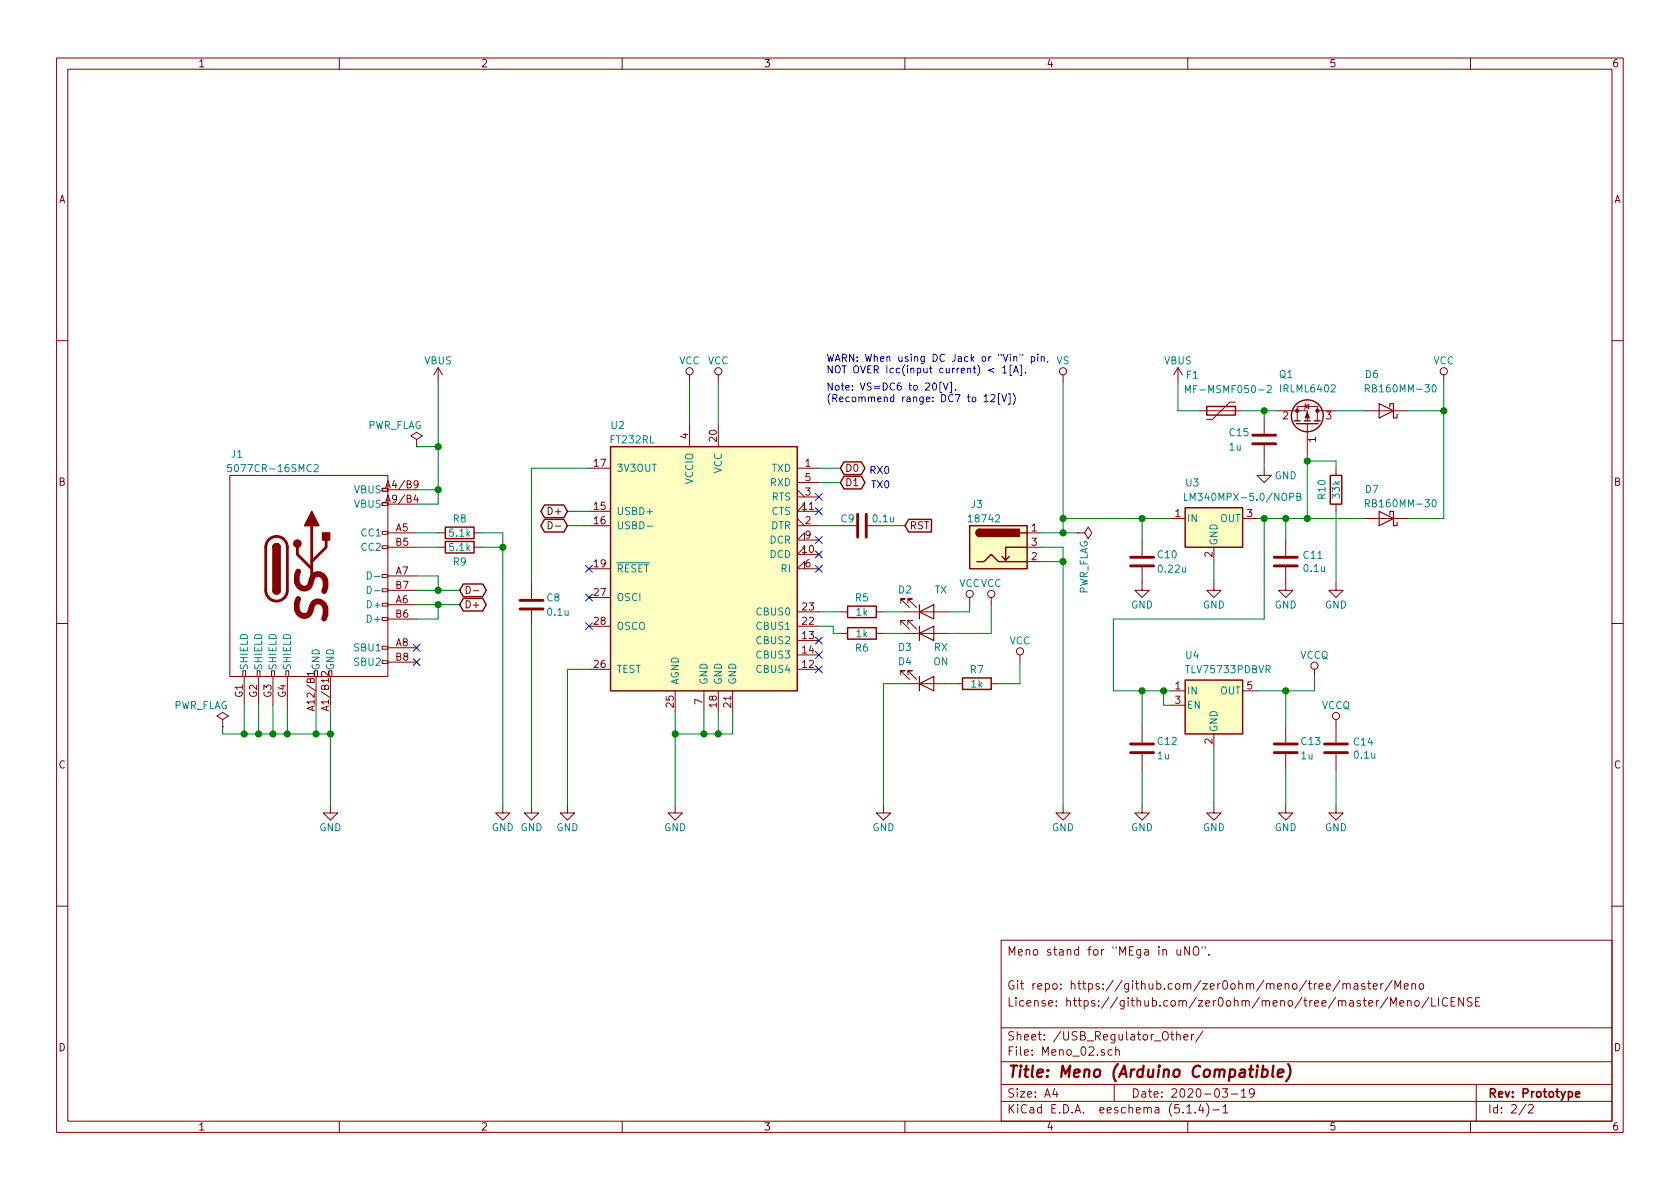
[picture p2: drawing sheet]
EESchema Schematic File Version 4
LIBS:Meno_01-cache
EELAYER 30 0
EELAYER END
$Descr A4 11693 8268
encoding utf-8
Sheet 2 2
Title "Meno (Arduino Compatible)"
Date "2020-03-19"
Rev "Prototype"
Comp ""
Comment1 "License: https://github.com/zer0ohm/meno/tree/master/Meno/LICENSE"
Comment2 "Git repo: https://github.com/zer0ohm/meno/tree/master/Meno"
Comment3 ""
Comment4 "Meno stand for \"MEga in uNO\"."
$EndDescr
Wire Wire Line
	5700 3350 5850 3350
Text GLabel 5850 3250 2    50   BiDi ~ 0
D0
Text GLabel 5850 3350 2    50   BiDi ~ 0
D1
$Comp
L power:GND #PWR?
U 1 1
P 4700 5600
AR Path="/5F8EB675" Ref="#PWR?"  Part="1" 
AR Path="/5F895677/5F8EB675" Ref="#PWR?"  Part="1" 
AR Path="/5E4DC0FD/5F8EB675" Ref="#PWR?"  Part="1" 
AR Path="/5E4DD525/5F8EB675" Ref="#PWR029"  Part="1" 
F 0 "#PWR029" H 4700 5350 50  0001 C CNN
F 1 "GND" H 4700 5450 50  0000 C CNN
F 2 "" H 4700 5600 50  0001 C CNN
F 3 "" H 4700 5600 50  0001 C CNN
	1    4700 5600
	1    0    0    -1  
$EndComp
Wire Wire Line
	4900 5100 4700 5100
Wire Wire Line
	5000 5100 4900 5100
Connection ~ 4900 5100
Wire Wire Line
	5100 5100 5000 5100
Connection ~ 5000 5100
Wire Wire Line
	4100 4650 3950 4650
$Comp
L power:GND #PWR?
U 1 1
P 3950 5600
AR Path="/5F8EB687" Ref="#PWR?"  Part="1" 
AR Path="/5F895677/5F8EB687" Ref="#PWR?"  Part="1" 
AR Path="/5E4DC0FD/5F8EB687" Ref="#PWR?"  Part="1" 
AR Path="/5E4DD525/5F8EB687" Ref="#PWR028"  Part="1" 
F 0 "#PWR028" H 3950 5350 50  0001 C CNN
F 1 "GND" H 3950 5450 50  0000 C CNN
F 2 "" H 3950 5600 50  0001 C CNN
F 3 "" H 3950 5600 50  0001 C CNN
	1    3950 5600
	1    0    0    -1  
$EndComp
NoConn ~ 4100 3950
Wire Wire Line
	5700 3650 5850 3650
Wire Wire Line
	6150 3650 6300 3650
Text GLabel 6300 3650 2    50   Input ~ 0
RST
NoConn ~ 5700 3950
NoConn ~ 5700 3750
NoConn ~ 5700 3850
NoConn ~ 5700 3550
NoConn ~ 5700 3450
NoConn ~ 4100 4350
NoConn ~ 4100 4150
$Comp
L power:GND #PWR?
U 1 1
P 3700 5600
AR Path="/5F8EB6A0" Ref="#PWR?"  Part="1" 
AR Path="/5F895677/5F8EB6A0" Ref="#PWR?"  Part="1" 
AR Path="/5E4DC0FD/5F8EB6A0" Ref="#PWR?"  Part="1" 
AR Path="/5E4DD525/5F8EB6A0" Ref="#PWR027"  Part="1" 
F 0 "#PWR027" H 3700 5350 50  0001 C CNN
F 1 "GND" H 3700 5450 50  0000 C CNN
F 2 "" H 3700 5600 50  0001 C CNN
F 3 "" H 3700 5600 50  0001 C CNN
	1    3700 5600
	1    0    0    -1  
$EndComp
$Comp
L Device:C C?
U 1 1
P 3700 4200
AR Path="/5F8EB6A6" Ref="C?"  Part="1" 
AR Path="/5F895677/5F8EB6A6" Ref="C?"  Part="1" 
AR Path="/5E4DC0FD/5F8EB6A6" Ref="C?"  Part="1" 
AR Path="/5E4DD525/5F8EB6A6" Ref="C8"  Part="1" 
F 0 "C8" H 3800 4250 50  0000 L CNN
F 1 "0.1u" H 3800 4150 50  0000 L CNN
F 2 "Capacitor_SMD:C_0805_2012Metric_Pad1.15x1.40mm_HandSolder" H 3738 4050 50  0001 C CNN
F 3 "http://akizukidenshi.com/download/ds/murata/grm219f11h104za01.pdf" H 3700 4200 50  0001 C CNN
	1    3700 4200
	1    0    0    -1  
$EndComp
Wire Wire Line
	3700 4050 3700 3250
$Comp
L power:GND #PWR?
U 1 1
P 2300 5600
AR Path="/5F8EB6AD" Ref="#PWR?"  Part="1" 
AR Path="/5F895677/5F8EB6AD" Ref="#PWR?"  Part="1" 
AR Path="/5E4DC0FD/5F8EB6AD" Ref="#PWR?"  Part="1" 
AR Path="/5E4DD525/5F8EB6AD" Ref="#PWR024"  Part="1" 
F 0 "#PWR024" H 2300 5350 50  0001 C CNN
F 1 "GND" H 2300 5450 50  0000 C CNN
F 2 "" H 2300 5600 50  0001 C CNN
F 3 "" H 2300 5600 50  0001 C CNN
	1    2300 5600
	1    0    0    -1  
$EndComp
$Comp
L power:GND #PWR?
U 1 1
P 8450 4050
AR Path="/5F8EB6D4" Ref="#PWR?"  Part="1" 
AR Path="/5F895677/5F8EB6D4" Ref="#PWR?"  Part="1" 
AR Path="/5E4DC0FD/5F8EB6D4" Ref="#PWR?"  Part="1" 
AR Path="/5E4DD525/5F8EB6D4" Ref="#PWR041"  Part="1" 
F 0 "#PWR041" H 8450 3800 50  0001 C CNN
F 1 "GND" H 8450 3900 50  0000 C CNN
F 2 "" H 8450 4050 50  0001 C CNN
F 3 "" H 8450 4050 50  0001 C CNN
	1    8450 4050
	1    0    0    -1  
$EndComp
$Comp
L power:VCC #PWR?
U 1 1
P 10050 2650
AR Path="/5F8EB6DA" Ref="#PWR?"  Part="1" 
AR Path="/5F895677/5F8EB6DA" Ref="#PWR?"  Part="1" 
AR Path="/5E4DC0FD/5F8EB6DA" Ref="#PWR?"  Part="1" 
AR Path="/5E4DD525/5F8EB6DA" Ref="#PWR050"  Part="1" 
F 0 "#PWR050" H 10050 2500 50  0001 C CNN
F 1 "VCC" H 10050 2800 50  0000 C CNN
F 2 "" H 10050 2650 50  0001 C CNN
F 3 "" H 10050 2650 50  0001 C CNN
	1    10050 2650
	1    0    0    -1  
$EndComp
Text Notes 6200 3300 2    50   ~ 0
RX0
Text Notes 6200 3400 2    50   ~ 0
TX0
$Comp
L Device:R R?
U 1 1
P 6000 4250
AR Path="/5F8EB6E4" Ref="R?"  Part="1" 
AR Path="/5F895677/5F8EB6E4" Ref="R?"  Part="1" 
AR Path="/5E4DC0FD/5F8EB6E4" Ref="R?"  Part="1" 
AR Path="/5E4DD525/5F8EB6E4" Ref="R5"  Part="1" 
F 0 "R5" V 5900 4250 50  0000 C CNN
F 1 "1k" V 6000 4250 50  0000 C CNN
F 2 "Resistor_SMD:R_0805_2012Metric_Pad1.15x1.40mm_HandSolder" V 5930 4250 50  0001 C CNN
F 3 "https://www.koaglobal.com/-/media/Files/KOA_Global/product/commonpdf/rk73b.pdf" H 6000 4250 50  0001 C CNN
	1    6000 4250
	0    1    1    0   
$EndComp
$Comp
L Device:R R?
U 1 1
P 6000 4400
AR Path="/5F8EB6EA" Ref="R?"  Part="1" 
AR Path="/5F895677/5F8EB6EA" Ref="R?"  Part="1" 
AR Path="/5E4DC0FD/5F8EB6EA" Ref="R?"  Part="1" 
AR Path="/5E4DD525/5F8EB6EA" Ref="R6"  Part="1" 
F 0 "R6" V 6100 4400 50  0000 C CNN
F 1 "1k" V 6000 4400 50  0000 C CNN
F 2 "Resistor_SMD:R_0805_2012Metric_Pad1.15x1.40mm_HandSolder" V 5930 4400 50  0001 C CNN
F 3 "https://www.koaglobal.com/-/media/Files/KOA_Global/product/commonpdf/rk73b.pdf" H 6000 4400 50  0001 C CNN
	1    6000 4400
	0    1    1    0   
$EndComp
Wire Wire Line
	5850 4250 5700 4250
Wire Wire Line
	5700 4350 5800 4350
NoConn ~ 5700 4450
NoConn ~ 5700 4550
NoConn ~ 5700 4650
Wire Wire Line
	6150 4250 6300 4250
$Comp
L power:VCC #PWR?
U 1 1
P 4800 2650
AR Path="/5F8EB712" Ref="#PWR?"  Part="1" 
AR Path="/5F895677/5F8EB712" Ref="#PWR?"  Part="1" 
AR Path="/5E4DC0FD/5F8EB712" Ref="#PWR?"  Part="1" 
AR Path="/5E4DD525/5F8EB712" Ref="#PWR030"  Part="1" 
F 0 "#PWR030" H 4800 2500 50  0001 C CNN
F 1 "VCC" H 4800 2800 50  0000 C CNN
F 2 "" H 4800 2650 50  0001 C CNN
F 3 "" H 4800 2650 50  0001 C CNN
	1    4800 2650
	1    0    0    -1  
$EndComp
$Comp
L power:VCC #PWR?
U 1 1
P 5000 2650
AR Path="/5F8EB718" Ref="#PWR?"  Part="1" 
AR Path="/5F895677/5F8EB718" Ref="#PWR?"  Part="1" 
AR Path="/5E4DC0FD/5F8EB718" Ref="#PWR?"  Part="1" 
AR Path="/5E4DD525/5F8EB718" Ref="#PWR031"  Part="1" 
F 0 "#PWR031" H 5000 2500 50  0001 C CNN
F 1 "VCC" H 5000 2800 50  0000 C CNN
F 2 "" H 5000 2650 50  0001 C CNN
F 3 "" H 5000 2650 50  0001 C CNN
	1    5000 2650
	1    0    0    -1  
$EndComp
Wire Wire Line
	5850 3250 5700 3250
$Comp
L Device:C C?
U 1 1
P 8950 3900
AR Path="/5F8EB725" Ref="C?"  Part="1" 
AR Path="/5F895677/5F8EB725" Ref="C?"  Part="1" 
AR Path="/5E4DC0FD/5F8EB725" Ref="C?"  Part="1" 
AR Path="/5E4DD525/5F8EB725" Ref="C11"  Part="1" 
F 0 "C11" H 9065 3946 50  0000 L CNN
F 1 "0.1u" H 9065 3855 50  0000 L CNN
F 2 "Capacitor_SMD:C_0805_2012Metric_Pad1.15x1.40mm_HandSolder" H 8988 3750 50  0001 C CNN
F 3 "http://akizukidenshi.com/download/ds/murata/grm219f11h104za01.pdf" H 8950 3900 50  0001 C CNN
	1    8950 3900
	1    0    0    -1  
$EndComp
$Comp
L power:GND #PWR?
U 1 1
P 8950 4050
AR Path="/5F8EB72B" Ref="#PWR?"  Part="1" 
AR Path="/5F895677/5F8EB72B" Ref="#PWR?"  Part="1" 
AR Path="/5E4DC0FD/5F8EB72B" Ref="#PWR?"  Part="1" 
AR Path="/5E4DD525/5F8EB72B" Ref="#PWR044"  Part="1" 
F 0 "#PWR044" H 8950 3800 50  0001 C CNN
F 1 "GND" H 8950 3900 50  0000 C CNN
F 2 "" H 8950 4050 50  0001 C CNN
F 3 "" H 8950 4050 50  0001 C CNN
	1    8950 4050
	1    0    0    -1  
$EndComp
$Comp
L Device:C C?
U 1 1
P 7950 3900
AR Path="/5F8EB731" Ref="C?"  Part="1" 
AR Path="/5F895677/5F8EB731" Ref="C?"  Part="1" 
AR Path="/5E4DC0FD/5F8EB731" Ref="C?"  Part="1" 
AR Path="/5E4DD525/5F8EB731" Ref="C10"  Part="1" 
F 0 "C10" H 8050 3950 50  0000 L CNN
F 1 "0.22u" H 8050 3850 50  0000 L CNN
F 2 "Capacitor_SMD:C_0805_2012Metric_Pad1.15x1.40mm_HandSolder" H 7988 3750 50  0001 C CNN
F 3 "https://psearch.jp.murata.com/capacitor/product/GCM21BR71H224KA37%23.html" H 7950 3900 50  0001 C CNN
	1    7950 3900
	1    0    0    -1  
$EndComp
$Comp
L power:GND #PWR?
U 1 1
P 7950 4050
AR Path="/5F8EB737" Ref="#PWR?"  Part="1" 
AR Path="/5F895677/5F8EB737" Ref="#PWR?"  Part="1" 
AR Path="/5E4DC0FD/5F8EB737" Ref="#PWR?"  Part="1" 
AR Path="/5E4DD525/5F8EB737" Ref="#PWR038"  Part="1" 
F 0 "#PWR038" H 7950 3800 50  0001 C CNN
F 1 "GND" H 7950 3900 50  0000 C CNN
F 2 "" H 7950 4050 50  0001 C CNN
F 3 "" H 7950 4050 50  0001 C CNN
	1    7950 4050
	1    0    0    -1  
$EndComp
$Comp
L power:GND #PWR?
U 1 1
P 8450 5600
AR Path="/5F8EB744" Ref="#PWR?"  Part="1" 
AR Path="/5F895677/5F8EB744" Ref="#PWR?"  Part="1" 
AR Path="/5E4DC0FD/5F8EB744" Ref="#PWR?"  Part="1" 
AR Path="/5E4DD525/5F8EB744" Ref="#PWR042"  Part="1" 
F 0 "#PWR042" H 8450 5350 50  0001 C CNN
F 1 "GND" H 8450 5450 50  0000 C CNN
F 2 "" H 8450 5600 50  0001 C CNN
F 3 "" H 8450 5600 50  0001 C CNN
	1    8450 5600
	1    0    0    -1  
$EndComp
$Comp
L power:VCCQ #PWR?
U 1 1
P 9150 4700
AR Path="/5F8EB74A" Ref="#PWR?"  Part="1" 
AR Path="/5F895677/5F8EB74A" Ref="#PWR?"  Part="1" 
AR Path="/5E4DC0FD/5F8EB74A" Ref="#PWR?"  Part="1" 
AR Path="/5E4DD525/5F8EB74A" Ref="#PWR046"  Part="1" 
F 0 "#PWR046" H 9150 4550 50  0001 C CNN
F 1 "VCCQ" H 9150 4850 50  0000 C CNN
F 2 "" H 9150 4700 50  0001 C CNN
F 3 "" H 9150 4700 50  0001 C CNN
	1    9150 4700
	1    0    0    -1  
$EndComp
$Comp
L power:VCCQ #PWR?
U 1 1
P 9300 5050
AR Path="/5F8EB750" Ref="#PWR?"  Part="1" 
AR Path="/5F895677/5F8EB750" Ref="#PWR?"  Part="1" 
AR Path="/5E4DC0FD/5F8EB750" Ref="#PWR?"  Part="1" 
AR Path="/5E4DD525/5F8EB750" Ref="#PWR048"  Part="1" 
F 0 "#PWR048" H 9300 4900 50  0001 C CNN
F 1 "VCCQ" H 9300 5200 50  0000 C CNN
F 2 "" H 9300 5050 50  0001 C CNN
F 3 "" H 9300 5050 50  0001 C CNN
	1    9300 5050
	1    0    0    -1  
$EndComp
$Comp
L Device:C C?
U 1 1
P 9300 5200
AR Path="/5F8EB756" Ref="C?"  Part="1" 
AR Path="/5F895677/5F8EB756" Ref="C?"  Part="1" 
AR Path="/5E4DC0FD/5F8EB756" Ref="C?"  Part="1" 
AR Path="/5E4DD525/5F8EB756" Ref="C14"  Part="1" 
F 0 "C14" H 9415 5246 50  0000 L CNN
F 1 "0.1u" H 9415 5155 50  0000 L CNN
F 2 "Capacitor_SMD:C_0805_2012Metric_Pad1.15x1.40mm_HandSolder" H 9338 5050 50  0001 C CNN
F 3 "http://akizukidenshi.com/download/ds/murata/grm219f11h104za01.pdf" H 9300 5200 50  0001 C CNN
	1    9300 5200
	1    0    0    -1  
$EndComp
$Comp
L power:GND #PWR?
U 1 1
P 9300 5600
AR Path="/5F8EB75C" Ref="#PWR?"  Part="1" 
AR Path="/5F895677/5F8EB75C" Ref="#PWR?"  Part="1" 
AR Path="/5E4DC0FD/5F8EB75C" Ref="#PWR?"  Part="1" 
AR Path="/5E4DD525/5F8EB75C" Ref="#PWR049"  Part="1" 
F 0 "#PWR049" H 9300 5350 50  0001 C CNN
F 1 "GND" H 9300 5450 50  0000 C CNN
F 2 "" H 9300 5600 50  0001 C CNN
F 3 "" H 9300 5600 50  0001 C CNN
	1    9300 5600
	1    0    0    -1  
$EndComp
$Comp
L Regulator_Linear:LD39015M33R U?
U 1 1
P 8450 4900
AR Path="/5F8EB762" Ref="U?"  Part="1" 
AR Path="/5F895677/5F8EB762" Ref="U?"  Part="1" 
AR Path="/5E4DC0FD/5F8EB762" Ref="U?"  Part="1" 
AR Path="/5E4DD525/5F8EB762" Ref="U4"  Part="1" 
F 0 "U4" H 8300 5250 50  0000 C CNN
F 1 "TLV75733PDBVR" H 8550 5150 50  0000 C CNN
F 2 "Package_TO_SOT_SMD:SOT-23-5_HandSoldering" H 8750 5400 50  0001 C CNN
F 3 "https://www.ti.com/lit/ds/symlink/tlv757p.pdf" H 8750 5400 50  0001 C CNN
	1    8450 4900
	1    0    0    -1  
$EndComp
$Comp
L Device:C C?
U 1 1
P 8950 5200
AR Path="/5F8EB768" Ref="C?"  Part="1" 
AR Path="/5F895677/5F8EB768" Ref="C?"  Part="1" 
AR Path="/5E4DC0FD/5F8EB768" Ref="C?"  Part="1" 
AR Path="/5E4DD525/5F8EB768" Ref="C13"  Part="1" 
F 0 "C13" H 9050 5250 50  0000 L CNN
F 1 "1u" H 9050 5150 50  0000 L CNN
F 2 "Capacitor_SMD:C_0805_2012Metric_Pad1.15x1.40mm_HandSolder" H 8988 5050 50  0001 C CNN
F 3 "https://psearch.jp.murata.com/capacitor/product/GRM21BC72A105KE01%23.html" H 8950 5200 50  0001 C CNN
	1    8950 5200
	1    0    0    -1  
$EndComp
$Comp
L power:GND #PWR?
U 1 1
P 8950 5600
AR Path="/5F8EB76E" Ref="#PWR?"  Part="1" 
AR Path="/5F895677/5F8EB76E" Ref="#PWR?"  Part="1" 
AR Path="/5E4DC0FD/5F8EB76E" Ref="#PWR?"  Part="1" 
AR Path="/5E4DD525/5F8EB76E" Ref="#PWR045"  Part="1" 
F 0 "#PWR045" H 8950 5350 50  0001 C CNN
F 1 "GND" H 8950 5450 50  0000 C CNN
F 2 "" H 8950 5600 50  0001 C CNN
F 3 "" H 8950 5600 50  0001 C CNN
	1    8950 5600
	1    0    0    -1  
$EndComp
Wire Wire Line
	8450 3900 8450 4050
Wire Wire Line
	7950 3600 7950 3750
$Comp
L Regulator_Linear:L7805 U?
U 1 1
P 8450 3600
AR Path="/5F8EB77B" Ref="U?"  Part="1" 
AR Path="/5F895677/5F8EB77B" Ref="U?"  Part="1" 
AR Path="/5E4DC0FD/5F8EB77B" Ref="U?"  Part="1" 
AR Path="/5E4DD525/5F8EB77B" Ref="U3"  Part="1" 
F 0 "U3" H 8300 3850 50  0000 C CNN
F 1 "LM340MPX-5.0/NOPB" H 8650 3750 50  0000 C CNN
F 2 "Package_TO_SOT_SMD:SOT-223-3_TabPin2" H 8750 4100 50  0001 C CNN
F 3 "https://www.ti.com/lit/ds/symlink/lm340.pdf" H 8750 4100 50  0001 C CNN
	1    8450 3600
	1    0    0    -1  
$EndComp
Wire Wire Line
	7750 4800 7950 4800
$Comp
L Device:C C?
U 1 1
P 7950 5200
AR Path="/5F8EB789" Ref="C?"  Part="1" 
AR Path="/5F895677/5F8EB789" Ref="C?"  Part="1" 
AR Path="/5E4DC0FD/5F8EB789" Ref="C?"  Part="1" 
AR Path="/5E4DD525/5F8EB789" Ref="C12"  Part="1" 
F 0 "C12" H 8050 5250 50  0000 L CNN
F 1 "1u" H 8050 5150 50  0000 L CNN
F 2 "Capacitor_SMD:C_0805_2012Metric_Pad1.15x1.40mm_HandSolder" H 7988 5050 50  0001 C CNN
F 3 "https://psearch.jp.murata.com/capacitor/product/GRM21BC72A105KE01%23.html" H 7950 5200 50  0001 C CNN
	1    7950 5200
	1    0    0    -1  
$EndComp
$Comp
L power:GND #PWR?
U 1 1
P 7950 5600
AR Path="/5F8EB791" Ref="#PWR?"  Part="1" 
AR Path="/5F895677/5F8EB791" Ref="#PWR?"  Part="1" 
AR Path="/5E4DC0FD/5F8EB791" Ref="#PWR?"  Part="1" 
AR Path="/5E4DD525/5F8EB791" Ref="#PWR039"  Part="1" 
F 0 "#PWR039" H 7950 5350 50  0001 C CNN
F 1 "GND" H 7950 5450 50  0000 C CNN
F 2 "" H 7950 5600 50  0001 C CNN
F 3 "" H 7950 5600 50  0001 C CNN
	1    7950 5600
	1    0    0    -1  
$EndComp
Wire Wire Line
	7950 4800 7950 5050
Wire Wire Line
	7750 4300 7750 4800
Wire Wire Line
	9150 4700 9150 4800
Wire Wire Line
	8950 4800 8950 5050
Wire Wire Line
	8150 4900 8100 4900
$Comp
L Device:D_Schottky D?
U 1 1
P 9650 2850
AR Path="/5F8EB7A2" Ref="D?"  Part="1" 
AR Path="/5F895677/5F8EB7A2" Ref="D?"  Part="1" 
AR Path="/5E4DC0FD/5F8EB7A2" Ref="D?"  Part="1" 
AR Path="/5E4DD525/5F8EB7A2" Ref="D6"  Part="1" 
F 0 "D6" H 9750 2600 50  0000 C CNN
F 1 "RB160MM-30" H 9550 2700 50  0000 C CNN
F 2 "SOD123(F)-HandSolder:D_SOD-123" H 9650 2850 50  0001 C CNN
F 3 "https://fscdn.rohm.com/jp/products/databook/datasheet/discrete/diode/schottky_barrier/rb160mm-30tr-j.pdf" H 9650 2850 50  0001 C CNN
	1    9650 2850
	-1   0    0    1   
$EndComp
Wire Wire Line
	6300 4400 6150 4400
Wire Wire Line
	5800 4350 5800 4400
Wire Wire Line
	5800 4400 5850 4400
$Comp
L Interface_USB:FT232RL U?
U 1 1
P 4900 3950
AR Path="/5F8EB7E3" Ref="U?"  Part="1" 
AR Path="/5F895677/5F8EB7E3" Ref="U?"  Part="1" 
AR Path="/5E4DC0FD/5F8EB7E3" Ref="U?"  Part="1" 
AR Path="/5E4DD525/5F8EB7E3" Ref="U2"  Part="1" 
F 0 "U2" H 4300 4950 50  0000 C CNN
F 1 "FT232RL" H 4400 4850 50  0000 C CNN
F 2 "Package_SO:SSOP-28_5.3x10.2mm_P0.65mm" H 4900 3950 50  0001 C CNN
F 3 "http://www.ftdichip.com/Products/ICs/FT232RL.htm" H 4900 3950 50  0001 C CNN
	1    4900 3950
	1    0    0    -1  
$EndComp
NoConn ~ 2900 4600
NoConn ~ 2900 4500
Wire Wire Line
	3050 3800 2900 3800
Wire Wire Line
	3050 3700 2900 3700
$Comp
L Device:R R?
U 1 1
P 3200 3800
AR Path="/5F8EB80D" Ref="R?"  Part="1" 
AR Path="/5F895677/5F8EB80D" Ref="R?"  Part="1" 
AR Path="/5E4DC0FD/5F8EB80D" Ref="R?"  Part="1" 
AR Path="/5E4DD525/5F8EB80D" Ref="R9"  Part="1" 
F 0 "R9" V 3300 3800 50  0000 C CNN
F 1 "5.1k" V 3200 3800 50  0000 C CNN
F 2 "Resistor_SMD:R_0805_2012Metric_Pad1.15x1.40mm_HandSolder" V 3130 3800 50  0001 C CNN
F 3 "https://www.koaglobal.com/-/media/Files/KOA_Global/product/commonpdf/rk73b.pdf" H 3200 3800 50  0001 C CNN
	1    3200 3800
	0    1    1    0   
$EndComp
$Comp
L Device:R R?
U 1 1
P 3200 3700
AR Path="/5F8EB813" Ref="R?"  Part="1" 
AR Path="/5F895677/5F8EB813" Ref="R?"  Part="1" 
AR Path="/5E4DC0FD/5F8EB813" Ref="R?"  Part="1" 
AR Path="/5E4DD525/5F8EB813" Ref="R8"  Part="1" 
F 0 "R8" V 3100 3700 50  0000 C CNN
F 1 "5.1k" V 3200 3700 50  0000 C CNN
F 2 "Resistor_SMD:R_0805_2012Metric_Pad1.15x1.40mm_HandSolder" V 3130 3700 50  0001 C CNN
F 3 "https://www.koaglobal.com/-/media/Files/KOA_Global/product/commonpdf/rk73b.pdf" H 3200 3700 50  0001 C CNN
	1    3200 3700
	0    1    1    0   
$EndComp
Wire Wire Line
	2900 4200 3050 4200
Wire Wire Line
	3050 4300 3050 4200
Wire Wire Line
	2900 4300 3050 4300
Connection ~ 3050 4100
Wire Wire Line
	2900 4100 3050 4100
Wire Wire Line
	3050 4000 3050 4100
Wire Wire Line
	2900 4000 3050 4000
$Comp
L Device:Polyfuse F?
U 1 1
P 8500 2850
AR Path="/5F8EB83D" Ref="F?"  Part="1" 
AR Path="/5F895677/5F8EB83D" Ref="F?"  Part="1" 
AR Path="/5E4DC0FD/5F8EB83D" Ref="F?"  Part="1" 
AR Path="/5E4DD525/5F8EB83D" Ref="F1"  Part="1" 
F 0 "F1" V 8250 2650 50  0000 C CNN
F 1 "MF-MSMF050-2" V 8350 2900 50  0000 C CNN
F 2 "Fuse:Fuse_1812_4532Metric_Pad1.30x3.40mm_HandSolder" H 8550 2650 50  0001 L CNN
F 3 "https://www.bourns.com/docs/Product-Datasheets/mfmsmf.pdf" H 8500 2850 50  0001 C CNN
	1    8500 2850
	0    1    1    0   
$EndComp
$Comp
L power:PWR_FLAG #FLG?
U 1 1
P 7500 3700
AR Path="/5F8EB6C3" Ref="#FLG?"  Part="1" 
AR Path="/5F895677/5F8EB6C3" Ref="#FLG?"  Part="1" 
AR Path="/5E4DC0FD/5F8EB6C3" Ref="#FLG?"  Part="1" 
AR Path="/5E4DD525/5F8EB6C3" Ref="#FLG05"  Part="1" 
F 0 "#FLG05" H 7500 3775 50  0001 C CNN
F 1 "PWR_FLAG" H 7550 3750 50  0000 L CNN
F 2 "" H 7500 3700 50  0001 C CNN
F 3 "~" H 7500 3700 50  0001 C CNN
	1    7500 3700
	0    1    1    0   
$EndComp
$Comp
L power:GND #PWR?
U 1 1
P 7400 5600
AR Path="/5F8EB6CE" Ref="#PWR?"  Part="1" 
AR Path="/5F895677/5F8EB6CE" Ref="#PWR?"  Part="1" 
AR Path="/5E4DC0FD/5F8EB6CE" Ref="#PWR?"  Part="1" 
AR Path="/5E4DD525/5F8EB6CE" Ref="#PWR037"  Part="1" 
F 0 "#PWR037" H 7400 5350 50  0001 C CNN
F 1 "GND" H 7400 5450 50  0000 C CNN
F 2 "" H 7400 5600 50  0001 C CNN
F 3 "" H 7400 5600 50  0001 C CNN
	1    7400 5600
	1    0    0    -1  
$EndComp
Text GLabel 3950 3550 0    50   BiDi ~ 0
D+
Text GLabel 3950 3650 0    50   BiDi ~ 0
D-
Wire Wire Line
	3950 3550 4100 3550
Wire Wire Line
	3950 3650 4100 3650
Wire Wire Line
	3350 3700 3500 3700
Wire Wire Line
	3350 3800 3500 3800
$Comp
L Device:C C?
U 1 1
P 6000 3650
AR Path="/5F8EB690" Ref="C?"  Part="1" 
AR Path="/5F895677/5F8EB690" Ref="C?"  Part="1" 
AR Path="/5E4DC0FD/5F8EB690" Ref="C?"  Part="1" 
AR Path="/5E4DD525/5F8EB690" Ref="C9"  Part="1" 
F 0 "C9" V 5950 3550 50  0000 C CNN
F 1 "0.1u" V 5950 3800 50  0000 C CNN
F 2 "Capacitor_SMD:C_0805_2012Metric_Pad1.15x1.40mm_HandSolder" H 6038 3500 50  0001 C CNN
F 3 "http://akizukidenshi.com/download/ds/murata/grm219f11h104za01.pdf" H 6000 3650 50  0001 C CNN
	1    6000 3650
	0    1    1    0   
$EndComp
Connection ~ 3050 4200
Wire Wire Line
	3050 4200 3200 4200
Wire Wire Line
	3050 4100 3200 4100
Text GLabel 3200 4100 2    50   BiDi ~ 0
D-
Text GLabel 3200 4200 2    50   BiDi ~ 0
D+
Connection ~ 3500 3800
Wire Wire Line
	3500 3800 3500 3700
Wire Wire Line
	8750 3600 8800 3600
$Comp
L power:PWR_FLAG #FLG0102
U 1 1
P 1550 5050
F 0 "#FLG0102" H 1550 5125 50  0001 C CNN
F 1 "PWR_FLAG" H 1400 5200 50  0000 C CNN
F 2 "" H 1550 5050 50  0001 C CNN
F 3 "~" H 1550 5050 50  0001 C CNN
	1    1550 5050
	1    0    0    -1  
$EndComp
$Comp
L Device:Q_PMOS_GSD Q1
U 1 1
P 9100 2950
F 0 "Q1" V 9450 2750 50  0000 L CNN
F 1 "IRLML6402" V 9350 2750 50  0000 L CNN
F 2 "Package_TO_SOT_SMD:SOT-23_Handsoldering" H 9300 3050 50  0001 C CNN
F 3 "https://www.infineon.com/dgdl/irlml6402pbf.pdf?fileId=5546d462533600a401535668d5c2263c" H 9100 2950 50  0001 C CNN
	1    9100 2950
	0    1    -1   0   
$EndComp
$Comp
L power:VBUS #PWR0103
U 1 1
P 8200 2650
F 0 "#PWR0103" H 8200 2500 50  0001 C CNN
F 1 "VBUS" H 8200 2800 50  0000 C CNN
F 2 "" H 8200 2650 50  0001 C CNN
F 3 "" H 8200 2650 50  0001 C CNN
	1    8200 2650
	1    0    0    -1  
$EndComp
$Comp
L power:GND #PWR?
U 1 1
P 3500 5600
AR Path="/5E4F1A3E" Ref="#PWR?"  Part="1" 
AR Path="/5F895677/5E4F1A3E" Ref="#PWR?"  Part="1" 
AR Path="/5E4DC0FD/5E4F1A3E" Ref="#PWR?"  Part="1" 
AR Path="/5E4DD525/5E4F1A3E" Ref="#PWR026"  Part="1" 
F 0 "#PWR026" H 3500 5350 50  0001 C CNN
F 1 "GND" H 3500 5450 50  0000 C CNN
F 2 "" H 3500 5600 50  0001 C CNN
F 3 "" H 3500 5600 50  0001 C CNN
	1    3500 5600
	1    0    0    -1  
$EndComp
Wire Wire Line
	3700 3250 4100 3250
Wire Wire Line
	8800 3600 8800 4300
Wire Wire Line
	7750 4300 8800 4300
Connection ~ 8800 3600
Wire Wire Line
	8950 3750 8950 3600
$Comp
L Device:D_Schottky D?
U 1 1
P 9650 3600
AR Path="/5E59194F" Ref="D?"  Part="1" 
AR Path="/5F895677/5E59194F" Ref="D?"  Part="1" 
AR Path="/5E4DC0FD/5E59194F" Ref="D?"  Part="1" 
AR Path="/5E4DD525/5E59194F" Ref="D7"  Part="1" 
F 0 "D7" H 9750 3400 50  0000 C CNN
F 1 "RB160MM-30" H 9550 3500 50  0000 C CNN
F 2 "SOD123(F)-HandSolder:D_SOD-123" H 9650 3600 50  0001 C CNN
F 3 "https://fscdn.rohm.com/jp/products/databook/datasheet/discrete/diode/schottky_barrier/rb160mm-30tr-j.pdf" H 9650 3600 50  0001 C CNN
	1    9650 3600
	-1   0    0    1   
$EndComp
Text Notes 5750 2800 0    50   ~ 0
Note: VS=DC6 to 20[V].\n(Recommend range: DC7 to 12[V])
Wire Wire Line
	7400 3700 7500 3700
Connection ~ 9100 3600
$Comp
L power:GND #PWR0104
U 1 1
P 9300 4050
F 0 "#PWR0104" H 9300 3800 50  0001 C CNN
F 1 "GND" H 9300 3900 50  0000 C CNN
F 2 "" H 9300 4050 50  0001 C CNN
F 3 "" H 9300 4050 50  0001 C CNN
	1    9300 4050
	1    0    0    -1  
$EndComp
Wire Wire Line
	9100 3150 9100 3200
Connection ~ 9100 3200
Wire Wire Line
	9100 3200 9100 3600
Wire Wire Line
	9300 2850 9500 2850
Wire Wire Line
	9100 3600 9500 3600
Wire Wire Line
	9300 3200 9300 3250
Wire Wire Line
	9100 3200 9300 3200
Wire Wire Line
	9300 3550 9300 4050
Wire Wire Line
	9800 3600 10050 3600
Wire Wire Line
	10050 2650 10050 2850
Wire Wire Line
	9800 2850 10050 2850
Connection ~ 10050 2850
Wire Wire Line
	10050 2850 10050 3600
Wire Wire Line
	8200 2850 8200 2650
Connection ~ 8950 3600
Wire Wire Line
	8950 3600 9100 3600
Wire Wire Line
	8800 3600 8950 3600
Connection ~ 8950 4800
Wire Wire Line
	8950 4800 9150 4800
Wire Wire Line
	8750 4800 8950 4800
Connection ~ 7950 3600
Wire Wire Line
	7950 3600 8150 3600
Connection ~ 7950 4800
Wire Wire Line
	8350 2850 8200 2850
$Comp
L power:VS #PWR?
U 1 1
P 7400 2650
AR Path="/5F8EB6BA" Ref="#PWR?"  Part="1" 
AR Path="/5F895677/5F8EB6BA" Ref="#PWR?"  Part="1" 
AR Path="/5E4DC0FD/5F8EB6BA" Ref="#PWR?"  Part="1" 
AR Path="/5E4DD525/5F8EB6BA" Ref="#PWR036"  Part="1" 
F 0 "#PWR036" H 7200 2500 50  0001 C CNN
F 1 "VS" H 7400 2800 50  0000 C CNN
F 2 "" H 7400 2650 50  0001 C CNN
F 3 "" H 7400 2650 50  0001 C CNN
	1    7400 2650
	1    0    0    -1  
$EndComp
Wire Wire Line
	4800 2650 4800 2950
Wire Wire Line
	5000 2650 5000 2950
$Comp
L Device:LED D?
U 1 1
P 6450 4400
AR Path="/5F8EB6FC" Ref="D?"  Part="1" 
AR Path="/5F895677/5F8EB6FC" Ref="D?"  Part="1" 
AR Path="/5E4DC0FD/5F8EB6FC" Ref="D?"  Part="1" 
AR Path="/5E4DD525/5F8EB6FC" Ref="D3"  Part="1" 
F 0 "D3" H 6300 4500 50  0000 C CNN
F 1 "RX" H 6550 4500 50  0000 C CNN
F 2 "LED_SMD:LED_0805_2012Metric_Pad1.15x1.40mm_HandSolder" H 6450 4400 50  0001 C CNN
F 3 "~" H 6450 4400 50  0001 C CNN
	1    6450 4400
	1    0    0    1   
$EndComp
$Comp
L Device:LED D?
U 1 1
P 6450 4250
AR Path="/5F8EB6F5" Ref="D?"  Part="1" 
AR Path="/5F895677/5F8EB6F5" Ref="D?"  Part="1" 
AR Path="/5E4DC0FD/5F8EB6F5" Ref="D?"  Part="1" 
AR Path="/5E4DD525/5F8EB6F5" Ref="D2"  Part="1" 
F 0 "D2" H 6300 4100 50  0000 C CNN
F 1 "TX" H 6550 4100 50  0000 C CNN
F 2 "LED_SMD:LED_0805_2012Metric_Pad1.15x1.40mm_HandSolder" H 6450 4250 50  0001 C CNN
F 3 "~" H 6450 4250 50  0001 C CNN
	1    6450 4250
	1    0    0    1   
$EndComp
Wire Wire Line
	6600 4400 6900 4400
Wire Wire Line
	6600 4250 6750 4250
Wire Wire Line
	6650 4750 6600 4750
Wire Wire Line
	6300 4750 6150 4750
$Comp
L power:GND #PWR?
U 1 1
P 6150 5600
AR Path="/5F8EB7D3" Ref="#PWR?"  Part="1" 
AR Path="/5F895677/5F8EB7D3" Ref="#PWR?"  Part="1" 
AR Path="/5E4DC0FD/5F8EB7D3" Ref="#PWR?"  Part="1" 
AR Path="/5E4DD525/5F8EB7D3" Ref="#PWR032"  Part="1" 
F 0 "#PWR032" H 6150 5350 50  0001 C CNN
F 1 "GND" H 6150 5450 50  0000 C CNN
F 2 "" H 6150 5600 50  0001 C CNN
F 3 "" H 6150 5600 50  0001 C CNN
	1    6150 5600
	-1   0    0    -1  
$EndComp
$Comp
L Device:R R?
U 1 1
P 6800 4750
AR Path="/5F8EB7C6" Ref="R?"  Part="1" 
AR Path="/5F895677/5F8EB7C6" Ref="R?"  Part="1" 
AR Path="/5E4DC0FD/5F8EB7C6" Ref="R?"  Part="1" 
AR Path="/5E4DD525/5F8EB7C6" Ref="R7"  Part="1" 
F 0 "R7" V 6700 4750 50  0000 C CNN
F 1 "1k" V 6800 4750 50  0000 C CNN
F 2 "Resistor_SMD:R_0805_2012Metric_Pad1.15x1.40mm_HandSolder" V 6730 4750 50  0001 C CNN
F 3 "https://www.koaglobal.com/-/media/Files/KOA_Global/product/commonpdf/rk73b.pdf" H 6800 4750 50  0001 C CNN
	1    6800 4750
	0    1    1    0   
$EndComp
Wire Wire Line
	3700 4350 3700 5600
Wire Wire Line
	3950 4650 3950 5600
Wire Wire Line
	7950 5350 7950 5600
Wire Wire Line
	8450 5200 8450 5600
Wire Wire Line
	8950 5600 8950 5350
Wire Wire Line
	9300 5600 9300 5350
Wire Wire Line
	7250 3700 7400 3700
Wire Wire Line
	7400 3900 7250 3900
Wire Wire Line
	7250 3800 7400 3800
$Comp
L Connector:Barrel_Jack_Switch J?
U 1 1
P 6950 3800
AR Path="/5F8EB6B3" Ref="J?"  Part="1" 
AR Path="/5F895677/5F8EB6B3" Ref="J?"  Part="1" 
AR Path="/5E4DC0FD/5F8EB6B3" Ref="J?"  Part="1" 
AR Path="/5E4DD525/5F8EB6B3" Ref="J3"  Part="1" 
F 0 "J3" H 6800 4100 50  0000 C CNN
F 1 "18742" H 6850 4000 50  0000 C CNN
F 2 "CUI_PJ-102A:CUI_PJ-102A" H 7000 3760 50  0001 C CNN
F 3 "https://www.cuidevices.com/product/resource/pj-102a.pdf" H 7000 3760 50  0001 C CNN
	1    6950 3800
	1    0    0    -1  
$EndComp
Connection ~ 7400 3900
Wire Wire Line
	7400 3900 7400 5600
Wire Wire Line
	7400 3800 7400 3900
Connection ~ 7400 3700
$Comp
L power:VCC #PWR?
U 1 1
P 6900 4200
AR Path="/5F8EB70C" Ref="#PWR?"  Part="1" 
AR Path="/5F895677/5F8EB70C" Ref="#PWR?"  Part="1" 
AR Path="/5E4DC0FD/5F8EB70C" Ref="#PWR?"  Part="1" 
AR Path="/5E4DD525/5F8EB70C" Ref="#PWR034"  Part="1" 
F 0 "#PWR034" H 6900 4050 50  0001 C CNN
F 1 "VCC" H 6900 4350 50  0000 C CNN
F 2 "" H 6900 4200 50  0001 C CNN
F 3 "" H 6900 4200 50  0001 C CNN
	1    6900 4200
	1    0    0    -1  
$EndComp
Connection ~ 7400 3600
Wire Wire Line
	7400 3600 7400 3700
Wire Wire Line
	7400 2650 7400 3600
Wire Wire Line
	7400 3600 7950 3600
Wire Wire Line
	6150 4750 6150 5600
Connection ~ 4700 5100
Wire Wire Line
	4700 5100 4700 5600
Wire Wire Line
	4700 4950 4700 5100
Wire Wire Line
	4900 4950 4900 5100
Wire Wire Line
	5000 4950 5000 5100
Wire Wire Line
	5100 4950 5100 5100
$Comp
L power:VCC #PWR?
U 1 1
P 6750 4200
AR Path="/5E64836B" Ref="#PWR?"  Part="1" 
AR Path="/5F895677/5E64836B" Ref="#PWR?"  Part="1" 
AR Path="/5E4DC0FD/5E64836B" Ref="#PWR?"  Part="1" 
AR Path="/5E4DD525/5E64836B" Ref="#PWR033"  Part="1" 
F 0 "#PWR033" H 6750 4050 50  0001 C CNN
F 1 "VCC" H 6750 4350 50  0000 C CNN
F 2 "" H 6750 4200 50  0001 C CNN
F 3 "" H 6750 4200 50  0001 C CNN
	1    6750 4200
	1    0    0    -1  
$EndComp
Wire Wire Line
	6750 4200 6750 4250
Wire Wire Line
	6900 4200 6900 4400
$Comp
L power:VCC #PWR?
U 1 1
P 7100 4600
AR Path="/5E64EE68" Ref="#PWR?"  Part="1" 
AR Path="/5F895677/5E64EE68" Ref="#PWR?"  Part="1" 
AR Path="/5E4DC0FD/5E64EE68" Ref="#PWR?"  Part="1" 
AR Path="/5E4DD525/5E64EE68" Ref="#PWR035"  Part="1" 
F 0 "#PWR035" H 7100 4450 50  0001 C CNN
F 1 "VCC" H 7100 4750 50  0000 C CNN
F 2 "" H 7100 4600 50  0001 C CNN
F 3 "" H 7100 4600 50  0001 C CNN
	1    7100 4600
	1    0    0    -1  
$EndComp
Wire Wire Line
	7100 4600 7100 4750
Wire Wire Line
	6950 4750 7100 4750
Wire Wire Line
	8800 2850 8900 2850
Wire Wire Line
	8650 2850 8800 2850
Connection ~ 8800 2850
Wire Wire Line
	8800 2900 8800 2850
$Comp
L Device:LED D?
U 1 1
P 6450 4750
AR Path="/5F8EB7CD" Ref="D?"  Part="1" 
AR Path="/5F895677/5F8EB7CD" Ref="D?"  Part="1" 
AR Path="/5E4DC0FD/5F8EB7CD" Ref="D?"  Part="1" 
AR Path="/5E4DD525/5F8EB7CD" Ref="D4"  Part="1" 
F 0 "D4" H 6300 4600 50  0000 C CNN
F 1 "ON" H 6550 4600 50  0000 C CNN
F 2 "LED_SMD:LED_0805_2012Metric_Pad1.15x1.40mm_HandSolder" H 6450 4750 50  0001 C CNN
F 3 "~" H 6450 4750 50  0001 C CNN
	1    6450 4750
	1    0    0    1   
$EndComp
Wire Wire Line
	8800 3250 8800 3200
$Comp
L power:GND #PWR?
U 1 1
P 8800 3250
AR Path="/5F8EB7B7" Ref="#PWR?"  Part="1" 
AR Path="/5F895677/5F8EB7B7" Ref="#PWR?"  Part="1" 
AR Path="/5E4DC0FD/5F8EB7B7" Ref="#PWR?"  Part="1" 
AR Path="/5E4DD525/5F8EB7B7" Ref="#PWR043"  Part="1" 
F 0 "#PWR043" H 8800 3000 50  0001 C CNN
F 1 "GND" H 8950 3200 50  0000 C CNN
F 2 "" H 8800 3250 50  0001 C CNN
F 3 "" H 8800 3250 50  0001 C CNN
	1    8800 3250
	1    0    0    -1  
$EndComp
$Comp
L Device:C C?
U 1 1
P 8800 3050
AR Path="/5F8EB7A8" Ref="C?"  Part="1" 
AR Path="/5F895677/5F8EB7A8" Ref="C?"  Part="1" 
AR Path="/5E4DC0FD/5F8EB7A8" Ref="C?"  Part="1" 
AR Path="/5E4DD525/5F8EB7A8" Ref="C15"  Part="1" 
F 0 "C15" H 8550 3100 50  0000 L CNN
F 1 "1u" H 8550 3000 50  0000 L CNN
F 2 "Capacitor_SMD:C_0805_2012Metric_Pad1.15x1.40mm_HandSolder" H 8838 2900 50  0001 C CNN
F 3 "https://psearch.jp.murata.com/capacitor/product/GRM21BC72A105KE01%23.html" H 8800 3050 50  0001 C CNN
	1    8800 3050
	1    0    0    -1  
$EndComp
$Comp
L 5077CR-16SMC2-BK-TR:5077CR-16SMC2-BK-TR J?
U 1 1
P 2300 4700
AR Path="/5F8EB830" Ref="J?"  Part="1" 
AR Path="/5F895677/5F8EB830" Ref="J?"  Part="1" 
AR Path="/5E4DC0FD/5F8EB830" Ref="J?"  Part="1" 
AR Path="/5E4DD525/5F8EB830" Ref="J1"  Part="1" 
F 0 "J1" H 1650 6250 50  0000 C CNN
F 1 "5077CR-16SMC2" H 1900 6150 50  0000 C CNN
F 2 "5077CR-16SMC2-BK-TR:GCT_USB4105-GF-A" H 2450 4700 50  0001 C CNN
F 3 "https://www.usb.org/sites/default/files/documents/usb_type-c.zip" H 2450 4700 50  0001 C CNN
	1    2300 4700
	1    0    0    -1  
$EndComp
Wire Wire Line
	3500 3800 3500 5600
Wire Wire Line
	8100 4800 8150 4800
Connection ~ 8100 4800
Wire Wire Line
	7950 4800 8100 4800
Wire Wire Line
	8100 4900 8100 4800
Text Notes 5750 2600 0    50   ~ 0
WARN: When using DC Jack or "Vin" pin, \nNOT OVER Icc(input current) < 1[A].
$Comp
L Device:R R10
U 1 1
P 9300 3400
F 0 "R10" V 9200 3400 50  0000 C CNN
F 1 "33k" V 9300 3400 50  0000 C CNN
F 2 "Resistor_SMD:R_0805_2012Metric_Pad1.15x1.40mm_HandSolder" V 9230 3400 50  0001 C CNN
F 3 "https://www.koaglobal.com/-/media/Files/KOA_Global/product/commonpdf/rk73b.pdf" H 9300 3400 50  0001 C CNN
	1    9300 3400
	1    0    0    -1  
$EndComp
Wire Wire Line
	2900 3500 3050 3500
Wire Wire Line
	3050 3500 3050 3400
Wire Wire Line
	2900 3400 3050 3400
Connection ~ 3050 3400
$Comp
L power:VBUS #PWR0105
U 1 1
P 3050 2650
F 0 "#PWR0105" H 3050 2500 50  0001 C CNN
F 1 "VBUS" H 3050 2800 50  0000 C CNN
F 2 "" H 3050 2650 50  0001 C CNN
F 3 "" H 3050 2650 50  0001 C CNN
	1    3050 2650
	1    0    0    -1  
$EndComp
Wire Wire Line
	3050 2650 3050 3100
$Comp
L power:PWR_FLAG #FLG0101
U 1 1
P 2900 3100
F 0 "#FLG0101" H 2900 3175 50  0001 C CNN
F 1 "PWR_FLAG" H 2750 3250 50  0000 C CNN
F 2 "" H 2900 3100 50  0001 C CNN
F 3 "~" H 2900 3100 50  0001 C CNN
	1    2900 3100
	1    0    0    -1  
$EndComp
Wire Wire Line
	3050 3100 2900 3100
Connection ~ 3050 3100
Wire Wire Line
	3050 3100 3050 3400
Wire Wire Line
	2200 5100 2300 5100
Connection ~ 2300 5100
Wire Wire Line
	2300 5100 2300 5600
Wire Wire Line
	2300 4900 2300 5100
Wire Wire Line
	2200 4900 2200 5100
Wire Wire Line
	2000 5100 2200 5100
Connection ~ 2200 5100
Wire Wire Line
	2000 4900 2000 5100
Wire Wire Line
	2000 5100 1900 5100
Connection ~ 2000 5100
Wire Wire Line
	1900 4900 1900 5100
Wire Wire Line
	1900 5100 1800 5100
Connection ~ 1900 5100
Wire Wire Line
	1800 4900 1800 5100
Wire Wire Line
	1800 5100 1700 5100
Connection ~ 1800 5100
Wire Wire Line
	1700 5100 1550 5100
Wire Wire Line
	1550 5100 1550 5050
Connection ~ 1700 5100
Wire Wire Line
	1700 4900 1700 5100
$EndSCHEMATC
